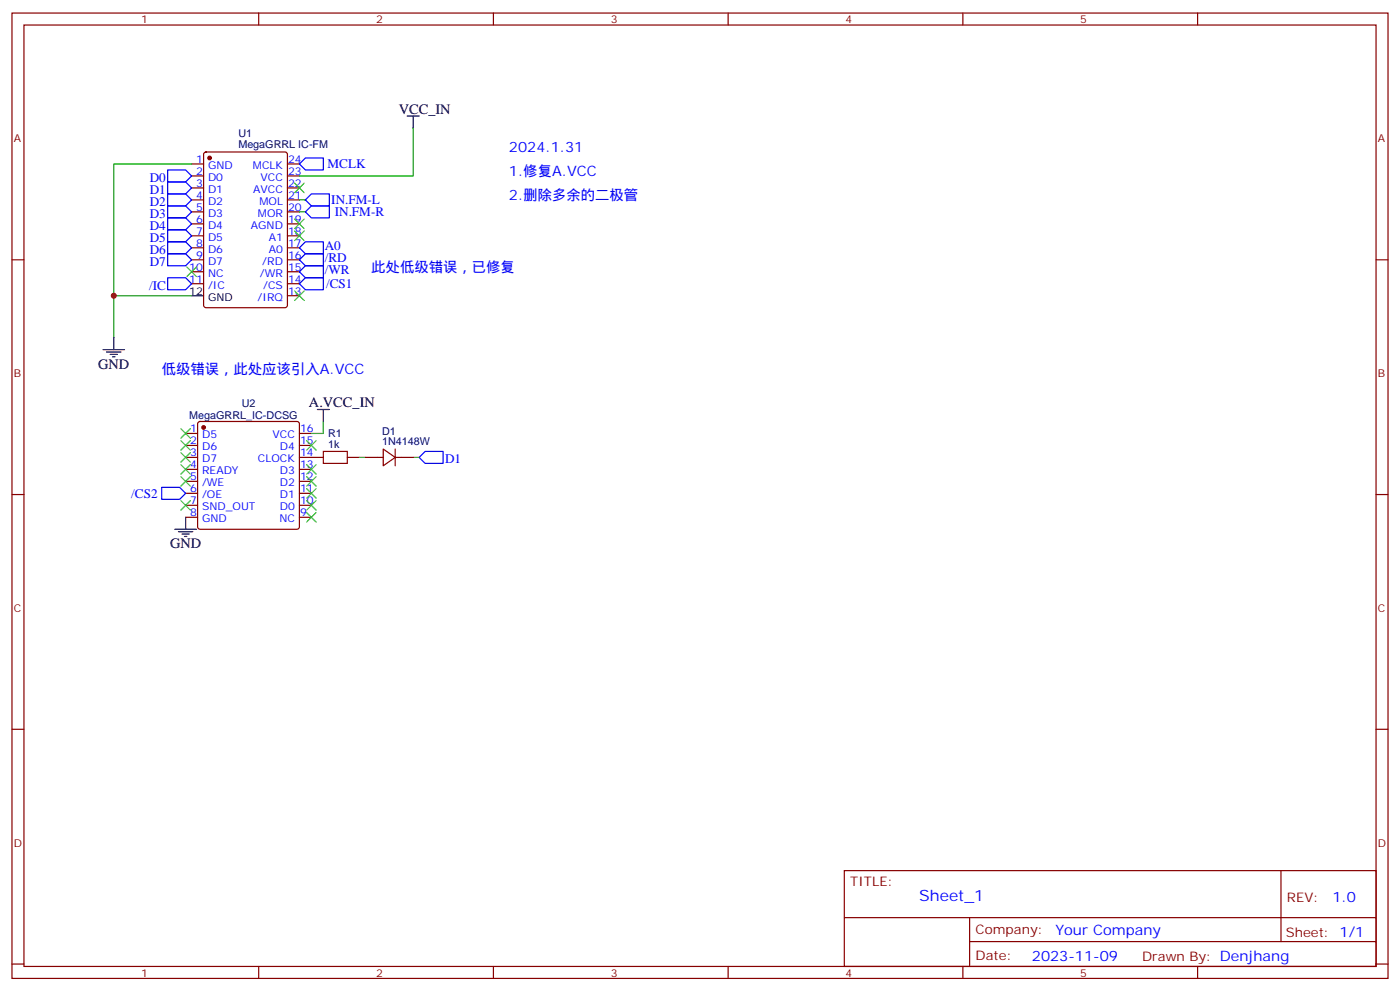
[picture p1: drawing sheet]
<svg xmlns="http://www.w3.org/2000/svg" width="412mm" height="292mm" viewBox="0 0 412 292" stroke-linecap="round" stroke-linejoin="round" font-family="sans-serif">
<g fill="none" stroke="#870000" stroke-width=".35">
<path d="M3.5 3.8h405.4v284.4h-405.4zM7.1 7.4h398.2v277.3h-398.2zM76.2 3.8v3.6M145.3 3.8v3.6M214.5 3.8v3.6M283.6 3.8v3.6M352.8 3.8v3.6M56.4 48.3h3.6M56.4 51.8h3.6M56.4 55.4h3.6M56.4 58.9h3.6M60.2 45l.5-.2h23.3l.6 .4 .1 44.7-.5 .7h-23.5l-.7-.4v-44.7z"/>
<path d="M84.7 48.3h3.5M84.7 51.8h3.5M84.7 55.4h3.5M84.7 58.9h3.5M3.5 76.5h3.6M56.4 76.5h3.6M56.4 62.4h3.6M56.4 65.9h3.6M56.4 69.5h3.6M56.4 73h3.6M84.7 76.5h3.5M84.7 62.4h3.5"/>
<path d="M84.7 65.9h3.5M84.7 69.5h3.5M84.7 73h3.5M405.3 76.5h3.6M56.4 80h3.6M56.4 83.6h3.6M84.7 80h3.5M84.7 83.6h3.5M84.7 87.1h3.5M54.7 127.7h3.5M54.7 131.2h3.5M54.7 134.7h3.5"/>
<path d="M54.7 138.3h3.5M58.4 124.3l.5-.2h28.6l.5 .2 .2 .5v30.4l-.2 .5-.5 .2h-28.6l-.5-.2-.2-.5v-30.4zM88.2 127.7h3.5M88.2 131.2h3.5M88.2 134.7h7M88.2 138.3h3.5M102.3 134.7h3.5M107.6 134.7h5.3M112.9 132.3l3.5 2.4-3.5 2.5zM116.4 134.7h5.3M116.4 132.3v4.9M3.5 145.7h3.6"/>
<path d="M54.7 141.8h3.5M54.7 145.3h3.5M54.7 148.8h3.5M54.7 152.4h3.5M88.2 141.8h3.5M88.2 145.3h3.5M88.2 148.8h3.5M88.2 152.4h3.5M405.3 145.7h3.6M3.5 214.8h3.6M405.3 214.8h3.6M248.7 256.4h156.6v28.3h-156.6z"/>
<path d="M377.3 256.5v20.8M248.7 270.3h156.5M285.6 277.3h119.6M285.6 270.3v14.1M3.5 284h3.6M76.2 284.7v3.5M145.3 284.7v3.5M214.5 284.7v3.5M283.6 284.7v3.5M352.8 284.7v3.5M405.3 284h3.6"/>
</g>
<g fill="#870000" stroke="#870000" stroke-width=".35">
<circle cx="61.7" cy="46.5" r=".53"/>
<circle cx="60" cy="125.9" r=".53"/>
</g>
<g fill="none" stroke="#000" stroke-width=".35">
<path d="M119.9 34.2h3.6M121.7 34.2v3.5M33.5 99.4v3.6M56.4 87.1h3.6M30.3 103h6.4M31.4 103.7h4.2M32.5 104.4h2.1M33.2 105.1h.7M93.5 120.6h3.5M95.2 120.6v3.5M51.5 155.9h6.4M52.6 156.6h4.2"/>
<path d="M53.6 157.3h2.1M54.3 158h.7M54.7 152.4v3.5"/>
</g>
<path d="M121.7 37.7v14.1h-33.5M56.4 48.3h-22.9v38.8M88.2 58.9h1.8M88.2 62.4h1.8M56.4 87.1h-22.9v12.3M95.2 124.1v3.6h-3.5M105.8 134.7h1.8M121.7 134.7h1.8" fill="none" stroke="#008700" stroke-width=".35"/>
<g fill="none" stroke="#00f" stroke-width=".35">
<path d="M49.4 50.1h5.3l1.7 1.7-1.7 1.8h-5.3zM49.4 53.6h5.3l1.7 1.8-1.7 1.7h-5.3zM49.4 57.1h5.3l1.7 1.8-1.7 1.7h-5.3zM90 46.5h5.2v3.6h-5.2l-1.8-1.8zM90 58.9l1.7-1.8h5.3v3.5h-5.3zM49.4 60.6h5.3l1.7 1.8-1.7 1.8h-5.3zM49.4 64.2h5.3l1.7 1.7-1.7 1.8h-5.3zM49.4 67.7h5.3l1.7 1.8-1.7 1.7h-5.3zM49.4 71.2h5.3l1.7 1.8-1.7 1.8h-5.3zM49.4 74.8h5.3l1.7 1.7-1.7 1.8h-5.3zM88.2 73l1.8-1.8h5.2v3.6h-5.2zM88.2 76.5l1.8-1.7h5.2v3.5h-5.2z"/>
<path d="M90 62.4l1.7-1.8h5.3v3.6h-5.3zM49.4 81.8h5.3l1.7 1.8-1.7 1.7h-5.3zM88.2 83.6l1.8-1.8h5.2v3.5h-5.2zM88.2 80l1.8-1.7h5.2v3.5h-5.2zM125.2 133h5.3v3.5h-5.3l-1.7-1.8zM47.6 143.5h5.3l1.8 1.8-1.8 1.8h-5.3z"/>
</g>
<g fill="none" stroke="#3c3" stroke-width=".35">
<path d="M86.8 53.9l2.8 2.9M89.6 53.9l-2.8 2.9M55 78.6l2.9 2.9M57.9 78.6l-2.9 2.9M86.8 64.5l2.8 2.8M86.8 68.1l2.8 2.8M89.6 64.5l-2.8 2.8M89.6 68.1l-2.8 2.8M86.8 85.7l2.8 2.8M89.6 85.7l-2.8 2.8M53.3 126.3l2.8 2.8M53.3 129.8l2.8 2.8"/>
<path d="M53.3 133.3l2.8 2.8M53.3 136.8l2.8 2.9M56.1 126.3l-2.8 2.8M56.1 129.8l-2.8 2.8M56.1 133.3l-2.8 2.8M56.1 136.8l-2.8 2.9M90.3 129.8l2.8 2.8M90.3 136.8l2.8 2.9M93.1 129.8l-2.8 2.8M93.1 136.8l-2.8 2.9M53.3 140.4l2.8 2.8M53.3 147.4l2.8 2.8"/>
<path d="M56.1 140.4l-2.8 2.8M56.1 147.4l-2.8 2.8M90.3 140.4l2.8 2.8M90.3 143.9l2.8 2.8M90.3 147.4l2.8 2.8M90.3 151l2.8 2.8M93.1 140.4l-2.8 2.8M93.1 143.9l-2.8 2.8M93.1 147.4l-2.8 2.8M93.1 151l-2.8 2.8"/>
</g>
<path d="M95.2 133h7.1v3.5h-7.1z" fill="none" stroke="#a10000" stroke-width=".35"/>
<circle cx="33.5" cy="87.1" r=".88" fill="#c00"/>
<text font-size="4.6" fill="#00f" x="270.8" y="265.5">Sheet_1</text>
<g font-size="4.2">
<text x="117.5" y="33.5">VCC_IN</text>
<text x="28.9" y="108.6">GND</text>
<text x="91" y="119.9">A.VCC_IN</text>
<text x="50.1" y="161.5">GND</text>
</g>
<g font-size="4.2" fill="#00f">
<text x="149.9" y="44.8">2024.1.31</text>
<text x="149.9" y="51.8">1.修复A.VCC</text>
<text x="149.9" y="58.9">2.删除多余的二极管</text>
<text x="109.4" y="80">此处低级错误，已修复</text>
<text x="47.6" y="110">低级错误，此处应该引入A.VCC</text>
<text x="392.5" y="265.7">1.0</text>
<text x="310.9" y="275.3">Your Company</text>
<text x="304" y="283.1">2023-11-09</text>
</g>
<g font-size="3.9" fill="#00f">
<text x="44.1" y="53.6">D0</text>
<text x="96.5" y="49.5">MCLK</text>
<text x="44.1" y="57.1">D1</text>
<text x="44.1" y="60.6">D2</text>
<text x="44.1" y="64.2">D3</text>
<text x="97.6" y="60.2">IN.FM-L</text>
<text x="98.6" y="63.7">IN.FM-R</text>
<text x="44.1" y="67.7">D4</text>
<text x="44.1" y="71.2">D5</text>
<text x="44.1" y="74.8">D6</text>
<text x="95.7" y="73.7">A0</text>
<text x="95.7" y="77.2">/RD</text>
<text x="44.1" y="78.3">D7</text>
<text x="95.7" y="80.8">/WR</text>
<text x="43.9" y="85.3">/IC</text>
<text x="96.1" y="84.9">/CS1</text>
<text x="131.1" y="136.5">D1</text>
<text x="38.7" y="146.5">/CS2</text>
</g>
<g font-size="3.9" fill="#800">
<text x="250.5" y="261">TITLE:</text>
<text x="379.1" y="265.7">REV:</text>
<text x="287.4" y="275.2">Company:</text>
<text x="378.7" y="275.8">Sheet: 1/1</text>
<text x="287.4" y="282.9">Date:</text>
<text x="336.4" y="283">Drawn By: Denjhang</text>
</g>
<g font-size="3.2" fill="#800">
<text x="41.6" y="6.8">1</text>
<text x="110.8" y="6.8">2</text>
<text x="179.9" y="6.8">3</text>
<text x="249.1" y="6.8">4</text>
<text x="318.2" y="6.8">5</text>
<text x="4.1" y="41.9">A</text>
<text x="405.9" y="41.9">A</text>
<text x="4.1" y="111.1">B</text>
<text x="405.9" y="111.1">B</text>
<text x="4.1" y="180.2">C</text>
<text x="405.9" y="180.2">C</text>
<text x="4.1" y="249.4">D</text>
<text x="405.9" y="249.4">D</text>
<text x="41.6" y="287.7">1</text>
<text x="110.8" y="287.7">2</text>
<text x="179.9" y="287.7">3</text>
<text x="249.1" y="287.7">4</text>
<text x="318.2" y="287.7">5</text>
</g>
<g font-size="3.2" fill="#000080">
<text x="70.2" y="40.5">U1</text>
<text x="70.2" y="43.6">MegaGRRL IC-FM</text>
<text x="71.2" y="119.8">U2</text>
<text x="55.8" y="123.6">MegaGRRL_IC-DCSG</text>
<text x="96.7" y="131.9">1k</text>
<text x="96.7" y="128.7">R1</text>
<text x="112.5" y="131.2">1N4148W</text>
<text x="112.5" y="128">D1</text>
</g>
<g font-size="3.2" fill="#00f">
<text x="57.8" y="47.9">1</text>
<text x="84.8" y="47.9">24</text>
<text x="57.8" y="51.5">2</text>
<text x="61.3" y="49.7">GND</text>
<text x="61.3" y="53.2">D0</text>
<text x="74.5" y="49.7">MCLK</text>
<text x="76.8" y="53.2">VCC</text>
<text x="84.8" y="51.5">23</text>
<text x="57.8" y="55">3</text>
<text x="57.8" y="58.5">4</text>
<text x="61.3" y="56.8">D1</text>
<text x="74.6" y="56.8">AVCC</text>
<text x="84.8" y="58.5">21</text>
<text x="84.8" y="55">22</text>
<text x="57.8" y="62.1">5</text>
<text x="57.8" y="65.6">6</text>
<text x="61.3" y="60.3">D2</text>
<text x="61.3" y="63.8">D3</text>
<text x="76" y="63.8">MOR</text>
<text x="76.4" y="60.3">MOL</text>
<text x="84.8" y="65.6">19</text>
<text x="84.8" y="62.1">20</text>
<text x="57.8" y="69.1">7</text>
<text x="61.3" y="67.3">D4</text>
<text x="61.3" y="70.9">D5</text>
<text x="73.9" y="67.3">AGND</text>
<text x="79.2" y="70.9">A1</text>
<text x="84.8" y="69.1">18</text>
<text x="57.8" y="72.6">8</text>
<text x="57.8" y="76.2">9</text>
<text x="61.3" y="74.4">D6</text>
<text x="61.3" y="77.9">D7</text>
<text x="77.3" y="77.9">/RD</text>
<text x="79.2" y="74.4">A0</text>
<text x="84.8" y="76.2">16</text>
<text x="84.8" y="72.6">17</text>
<text x="55.8" y="79.7">10</text>
<text x="55.8" y="83.2">11</text>
<text x="61.3" y="81.5">NC</text>
<text x="76.6" y="81.5">/WR</text>
<text x="84.8" y="83.2">14</text>
<text x="84.8" y="79.7">15</text>
<text x="61.3" y="85">/IC</text>
<text x="75.9" y="88.5">/IRQ</text>
<text x="77.5" y="85">/CS</text>
<text x="84.8" y="86.7">13</text>
<text x="56" y="127.3">1</text>
<text x="56" y="130.8">2</text>
<text x="59.5" y="129.1">D5</text>
<text x="80.3" y="129.1">VCC</text>
<text x="88.4" y="130.8">15</text>
<text x="88.4" y="127.3">16</text>
<text x="56" y="134.4">3</text>
<text x="56" y="137.9">4</text>
<text x="59.5" y="132.6">D6</text>
<text x="59.5" y="136.1">D7</text>
<text x="76" y="136.1">CLOCK</text>
<text x="82.4" y="132.6">D4</text>
<text x="88.4" y="137.9">13</text>
<text x="88.4" y="134.4">14</text>
<text x="56" y="141.4">5</text>
<text x="59.5" y="139.7">READY</text>
<text x="59.5" y="143.2">/WE</text>
<text x="82.4" y="143.2">D2</text>
<text x="82.4" y="139.7">D3</text>
<text x="88.4" y="141.4">12</text>
<text x="56" y="145">6</text>
<text x="56" y="148.5">7</text>
<text x="59.5" y="146.7">/OE</text>
<text x="82.4" y="146.7">D1</text>
<text x="88.4" y="148.5">10</text>
<text x="88.4" y="145">11</text>
<text x="56" y="152">8</text>
<text x="59.5" y="150.2">SND_OUT</text>
<text x="59.5" y="153.8">GND</text>
<text x="82.3" y="153.8">NC</text>
<text x="82.4" y="150.2">D0</text>
<text x="88.4" y="152">9</text>
</g>
<g font-size="3.2">
<text x="55.8" y="86.7">12</text>
<text x="61.3" y="88.5">GND</text>
</g>
</svg>
